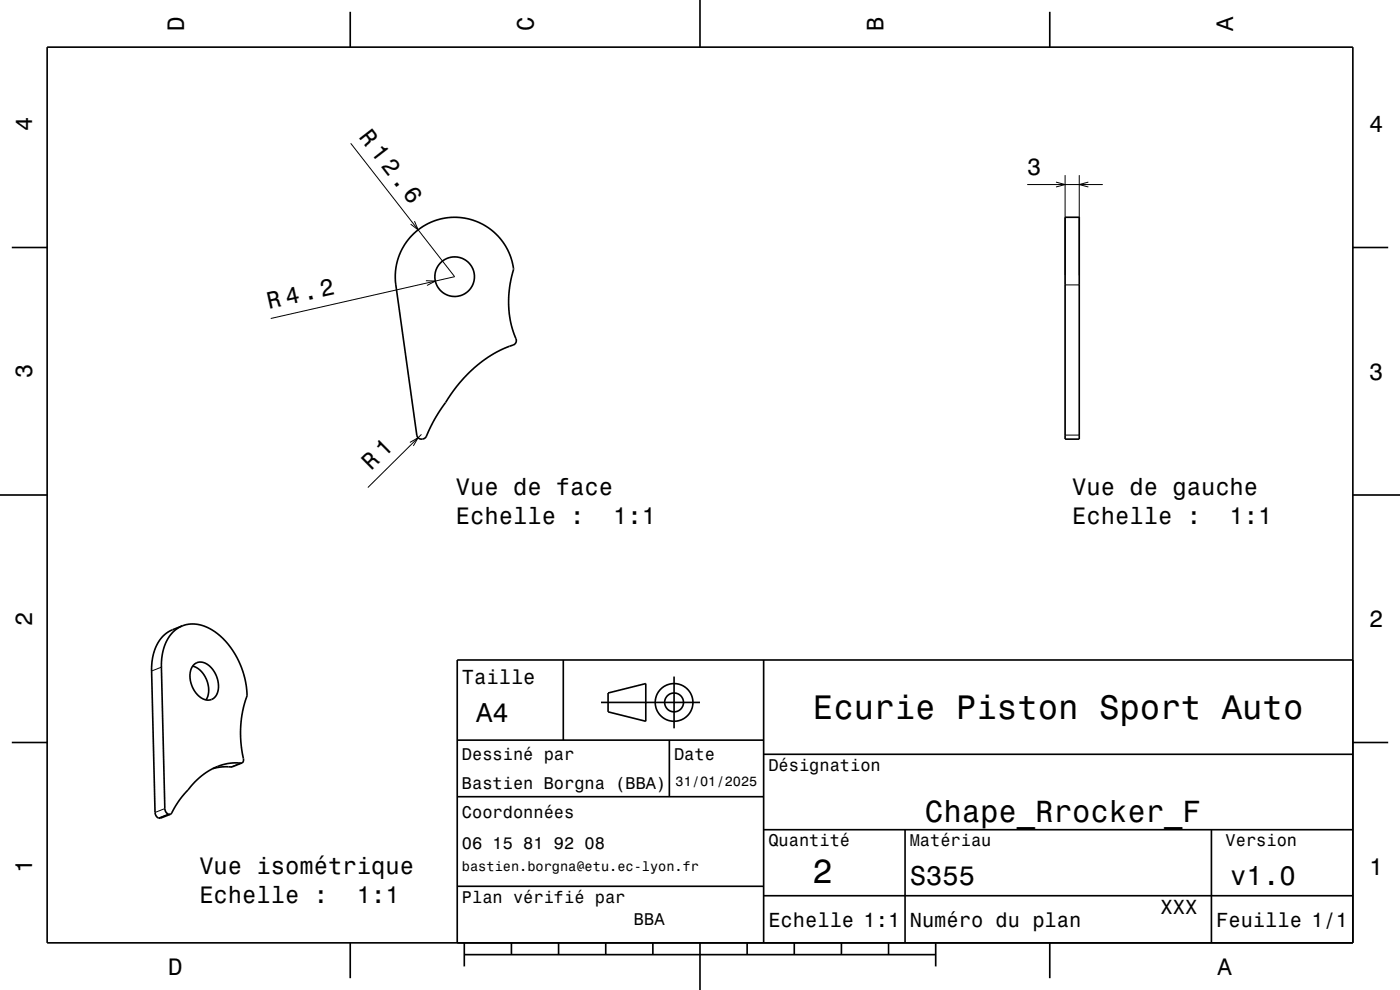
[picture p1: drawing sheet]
<svg xmlns="http://www.w3.org/2000/svg" width="297mm" height="210mm" viewBox="0 0 297 210" stroke-linecap="round" stroke-linejoin="round" font-family="sans-serif">
<g fill="none" stroke="#000" stroke-width=".21">
<path d="M74.4 30.4l22.1 28.3-39.1 8.9M217.9 39.1h16.1M224 38.6l2 .5-2 .6M226 37.1v21.3M229 37.1v21.3M230.9 38.6l-1.9 .5 1.9 .6M87.9 46.9l.8 1.9-1.6-1.3M90.4 59.5l2 .1-1.8 1M226 60.4h3M87 93.8l1.7-.9-1 1.7M89.4 92.2l-11.4 11.2M226 92.3h3"/>
<path d="M34.2 141.5l-2 .8M35 171.5l-2.1 .8M35.7 172.7l-2.1 .8M35.8 172.7l-2.1 .8M51.1 161.9l-2.1 .8"/>
</g>
<g fill="none" stroke="#000" stroke-width=".35">
<path d="M10 10h277v190h-277zM74.3 2.5v7.5M148.5 0v10M222.7 2.5v7.5M2.5 52.5h7.5M87.7 49.6l.2-.1a12.5 12.5 0 0 1 12.9-2.6 12.5 12.5 0 0 1 8.1 10.5l-.8 3.4-.2 3.6 .4 3.6 .8 3a1.38 1.38 0 0 1-.3 2.2l-2.7 1.1-2.5 1.4-2.3 1.7-2.4 2.3-2.4 2.8-3.1 4.5-1.4 2.4-1.3 2.6a1.15 1.15 0 0 1-1 1.1 1.15 1.15 0 0 1-1.3-.8l-4.4-32a12.6 12.6 0 0 1 3.7-10.7zM226 46.1h3v47.1h-3zM287 52.5h7.5M0 105h10M287 105h10M38.7 132.8l-1.6 .9-1.4 1.6-.9 2.2-.5 2.3 .7 31.7a1.09 1.09 0 0 0 1.2 1.2M38.7 132.8l1.7-.4 2.1 .2 2.2 .9 2.1 1.4 1.9 2.1 1.5 2.4 1.2 2.5 .8 3.2a6.1 6.1 0 0 1-.4 4.5l-.6 2.8-.2 2.5 .1 2.7 .4 2.7a1.4 1.4 0 0 1-.2 1.5"/>
<path d="M38.7 132.8l-2.8 1.1-1.5 1.2-.8 1-.6 1.2-.7 2.6-.1 2.3 .7 30.1a1.08 1.08 0 0 0 1.2 1.2l2.1-.8M119.5 140v17M162 140v60M287 140h-190v60M2.5 157.5h7.5M40.9 141.3a5.2 5.2 0 0 1 2.8 7.2M41.2 140.9a2.62 2.62 0 0 1 3.8 .9 5 5 0 0 1 .6 6.1 2.54 2.54 0 0 1-3.9-.7 5 5 0 0 1-.6-6.2zM97 157h65M127.5 149h21M129 147l8-2v8l-8-2zM142 157v12M143 143.5v11"/>
<path d="M287 157.5h7.5M51.3 161.8l-2.1 .9a10.8 10.8 0 0 0-4.1 .4M51.3 161.8h-1.9l-2 .4-1.8 .6-2 1.2-2.1 1.7-2.5 2.9-2.8 4.1M97 169h65M162 176h125M162 160h125M192 176v24M257 176v24M97 188h65M162 190h125M74.3 200v7.5M98.5 202.5h100"/>
<path d="M98.5 200v5M108.5 200v2.5M118.5 200v2.5M128.5 200v2.5M138.5 200v2.5M148.5 200v10M158.5 200v2.5M168.5 200v2.5M178.5 200v2.5M188.5 200v2.5M198.5 200v5M222.7 200v7.5"/>
<circle cx="96.5" cy="58.7" r="4.2"/>
<circle cx="143" cy="149" r="2"/>
<circle cx="143" cy="149" r="4"/>
</g>
<g font-size="7.2">
<text x="172.5" y="152.6">Ecurie Piston Sport Auto</text>
<text x="172.3" y="187.3">2</text>
</g>
<text font-size="6.5" x="196.2" y="174.5">Chape_Rrocker_F</text>
<g font-size="5.8">
<text x="101" y="153.1">A4</text>
<text x="193" y="187.6">S355</text>
<text x="261" y="187.6">v1.0</text>
</g>
<text font-size="5.1" x="57" y="65.6" transform="rotate(-13 57 65.6)">R 4.2</text>
<g font-size="5">
<text x="39" y="6.5" transform="rotate(-90 39 6.5)">D</text>
<text x="113.2" y="6.5" transform="rotate(-90 113.2 6.5)">C</text>
<text x="187.4" y="6.5" transform="rotate(-90 187.4 6.5)">B</text>
<text x="261.6" y="6.5" transform="rotate(-90 261.6 6.5)">A</text>
<text x="6.8" y="27.8" transform="rotate(-90 6.8 27.8)">4</text>
<text x="76" y="29.2" transform="rotate(52 76 29.2)">R 12.6</text>
<text x="290.5" y="28.1">4</text>
<text x="217.9" y="37.1">3</text>
<text x="6.8" y="80.3" transform="rotate(-90 6.8 80.3)">3</text>
<text x="290.5" y="80.6">3</text>
<text x="78.7" y="99.9" transform="rotate(-45 78.7 99.9)">R 1</text>
<text x="96.7" y="105">Vue de face</text>
<text x="227.5" y="105">Vue de gauche</text>
<text x="96.7" y="111.1">Echelle :</text>
<text x="130.1" y="111.1">1:1</text>
<text x="227.5" y="111.1">Echelle :</text>
<text x="260.9" y="111.1">1:1</text>
<text x="6.8" y="132.8" transform="rotate(-90 6.8 132.8)">2</text>
<text x="290.5" y="133.1">2</text>
<text x="6.8" y="185.3" transform="rotate(-90 6.8 185.3)">1</text>
<text x="42.3" y="185.4">Vue isométrique</text>
<text x="290.5" y="185.6">1</text>
<text x="42.3" y="191.5">Echelle :</text>
<text x="75.7" y="191.5">1:1</text>
<text x="35.7" y="206.8">D</text>
<text x="258.3" y="206.8">A</text>
</g>
<g font-size="4.3">
<text x="98" y="145.2">Taille</text>
<text x="163" y="196.6">Echelle 1:1</text>
<text x="193" y="196.6">Numéro du plan</text>
<text x="246.2" y="194">XXX</text>
<text x="258" y="196.6">Feuille 1/1</text>
</g>
<g font-size="3.6">
<text x="98" y="161.3">Dessiné par</text>
<text x="143" y="161.3">Date</text>
<text x="98" y="167.5">Bastien Borgna (BBA)</text>
<text x="163" y="163.5">Désignation</text>
<text x="98" y="173.5">Coordonnées</text>
<text x="163" y="179.5">Quantité</text>
<text x="193" y="179.5">Matériau</text>
<text x="260" y="179.5">Version</text>
<text x="98" y="180.2">06 15 81 92 08</text>
<text x="98" y="191.5">Plan vérifié par</text>
<text x="134.5" y="196.3">BBA</text>
</g>
<g font-size="2.9">
<text x="143.3" y="166.8">31/01/2025</text>
<text x="98" y="184.8">bastien.borgna@etu.ec-lyon.fr</text>
</g>
</svg>
